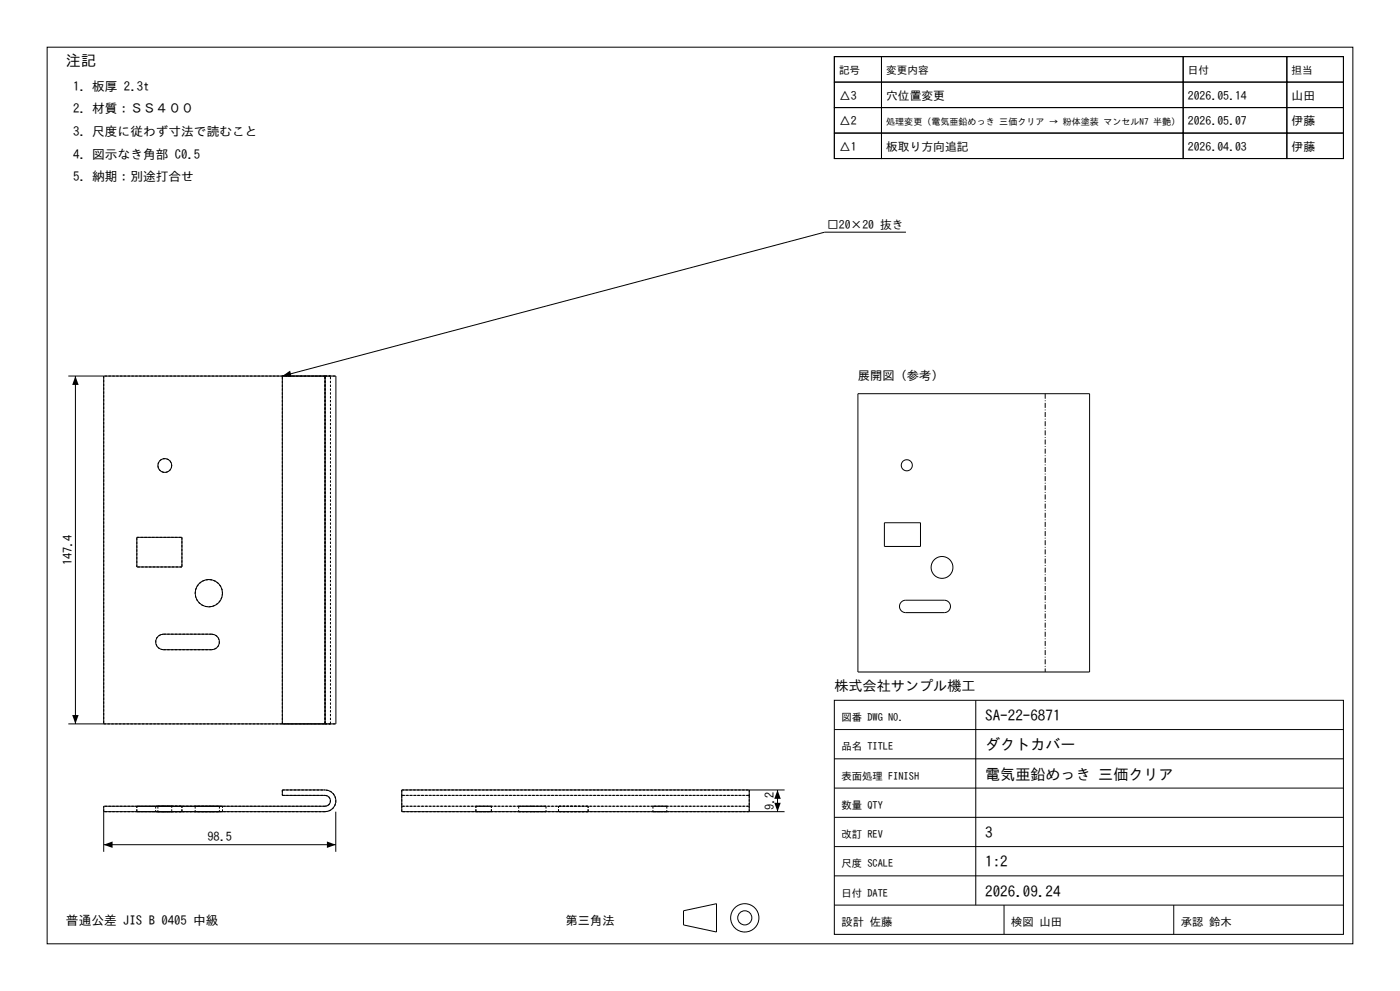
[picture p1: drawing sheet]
<svg xmlns="http://www.w3.org/2000/svg" width="420mm" height="297mm" viewBox="0 0 420 297" stroke-linecap="round" stroke-linejoin="round" font-family="sans-serif">
<g fill="none" stroke="#000" stroke-width=".3">
<path d="M14.1 14.1h391.8v268.8h-391.8zM250.3 17h14.1v7.6h-14.1zM250.3 17h152.7v30.5h-152.7zM264.4 17h90.5v7.6h-90.5zM354.9 17h31.2v7.6h-31.2zM386.1 17h16.9v7.6h-16.9zM250.3 24.6h14.1v7.6h-14.1zM250.3 32.2h14.1v7.7h-14.1zM250.3 39.9h14.1v7.6h-14.1zM264.4 24.6h90.5v7.6h-90.5zM264.4 32.2h90.5v7.7h-90.5zM264.4 39.9h90.5v7.6h-90.5z"/>
<path d="M354.9 24.6h31.2v7.6h-31.2zM354.9 32.2h31.2v7.7h-31.2zM354.9 39.9h31.2v7.6h-31.2zM386.1 24.6h16.9v7.6h-16.9zM386.1 32.2h16.9v7.7h-16.9zM386.1 39.9h16.9v7.6h-16.9zM271.8 69.6h-24.4l-162.7 43.1v104.3M20.5 112.7h77M22.6 112.7v104.3M31.1 112.7v104.3M97.5 112.7h3.3v104.3h-3.3M97.5 112.7v104.3"/>
<path d="M257.4 118h69.5v83.4h-69.5zM265.3 156.7h10.8v7.1h-10.8zM41 161h13.6v8.9h-13.6zM47.5 190.6l1.5-.5h14.5a2.33 2.33 0 0 1 2.3 2.3 2.33 2.33 0 0 1-2.3 2.3h-14.5a2.33 2.33 0 0 1-2.2-1.5 2.33 2.33 0 0 1 .7-2.6zM270.4 180.4l1.3-.5h11.6a1.86 1.86 0 0 1 1.8 1.8 1.86 1.86 0 0 1-1.8 1.9h-11.6a1.86 1.86 0 0 1-1.7-1.1 1.86 1.86 0 0 1 .4-2.1zM20.5 217h77M250.3 209.9h152.7v70.1h-152.7zM250.3 218.6h152.7M292.7 209.9v61.4M224.8 236.8v6.5M233.3 236.8v6.5M235.4 236.8h-114.9v6.5h114.9"/>
<path d="M250.3 236.2h152.7M250.3 227.4h152.7M31.1 243.3h66.4a3.3 3.3 0 0 0 3.3-3.3 3.3 3.3 0 0 0-3.3-3.2h-12.8v1.6h12.8a1.63 1.63 0 0 1 1.6 1.6 1.63 1.63 0 0 1-1.6 1.6h-66.4v13.7M31.1 253.2h69.6M100.7 243.3v12M250.3 253.7h152.7M250.3 245h152.7M205.1 273l9.8-2.2v8.5l-9.8-2.1zM250.3 271.3h152.7M250.3 262.5h152.7M301.2 271.3v8.7M352.1 271.3v8.7"/>
<circle cx="49.4" cy="139.5" r="2.08"/>
<circle cx="272" cy="139.4" r="1.66"/>
<circle cx="62.7" cy="177.8" r="4.1"/>
<circle cx="282.6" cy="170.1" r="3.3"/>
<circle cx="223.4" cy="275.1" r="4.2"/>
<circle cx="223.4" cy="275.1" r="2.12"/>
</g>
<g fill="none" stroke="#000" stroke-width=".3" stroke-dasharray=".7 .4" stroke-linecap="butt">
<path d="M31.1 112.7v104.3M84.7 112.7h12.8M97.5 112.7h-66.4M97.5 112.7h-12.8M97.5 112.7h3.3M97.5 112.7h1.6M97.5 112.7v104.3M99.1 112.7h-1.6M51.5 139.5a2.08 2.08 0 0 1-2.9 1.9 2.08 2.08 0 0 1-.6-3.4 2.08 2.08 0 0 1 3.4 .8l.1 .7M41 161h13.6M41 169.9v-8.9M54.6 161v8.9"/>
<path d="M54.6 169.9h-13.6M66.7 177.8a4.1 4.1 0 0 1-5.8 3.7 4.1 4.1 0 0 1-.9-6.9 4.1 4.1 0 0 1 6.6 2.1l.1 1.1M49 194.7a2.33 2.33 0 0 1-2.3-2.3 2.33 2.33 0 0 1 2.3-2.3M49 194.7h14.5M63.5 190.1h-14.5M63.5 190.1a2.33 2.33 0 0 1 2.3 2.3 2.33 2.33 0 0 1-2.3 2.3M31.1 217h66.4M84.7 217h12.8M84.7 217v-104.3M97.5 217h1.6M97.5 217h-12.8M97.5 217h3.3"/>
<path d="M97.5 217v-104.3M99.1 217h-1.6M99.1 217v-104.3M84.7 236.8h12.8M84.7 236.8v1.6M84.7 238.4h12.8M97.5 238.4a1.63 1.63 0 0 1 1.6 1.6 1.63 1.63 0 0 1-1.6 1.6M120.5 238.4v3.2M120.5 236.8v1.6M120.5 236.8h104.3M120.5 238.4h104.3M224.8 236.8v1.6"/>
<path d="M224.8 238.4v3.2M224.8 238.4h-104.3M31.1 243.3v-1.7M41 243.3h13.6M41 241.6h13.6M41 243.3v-1.7M46.7 243.3h2.3M46.7 241.6h2.3M46.7 241.6v1.7M47.4 243.3h4.1M47.4 241.6h4.1M47.4 241.6v1.7"/>
<path d="M49 243.3h-2.3M49 243.3h14.5M49 241.6h-2.3M49 241.6h14.5M51.5 243.3h-4.1M51.5 241.6h-4.1M51.5 243.3v-1.7M54.6 243.3h-13.6M54.6 241.6h-13.6M54.6 243.3v-1.7M58.6 243.3h8.1M58.6 241.6h8.1"/>
<path d="M58.6 241.6v1.7M63.5 243.3h-14.5M63.5 243.3h2.3M63.5 241.6h-14.5M63.5 241.6h2.3M65.8 243.3h-2.3M65.8 241.6h-2.3M65.8 241.6v1.7M66.7 243.3h-8.1M66.7 241.6h-8.1M66.7 243.3v-1.7M97.5 243.3h-66.4"/>
<path d="M97.5 241.6h-66.4M97.5 243.3a3.3 3.3 0 0 0 3.3-3.3 3.3 3.3 0 0 0-3.3-3.2M120.5 243.3v-1.7M120.5 241.6h104.3M142.8 243.3h4.6M142.8 241.6h4.6M142.8 243.3v-1.7M147.4 243.3h-4.6M147.4 241.6h-4.6M147.4 243.3v-1.7M155.6 243.3h8.2M155.6 241.6h8.2"/>
<path d="M155.6 241.6v1.7M159.7 243.3h-4.1M159.7 241.6h-4.1M163.8 243.3h-4.1M163.8 241.6h-4.1M163.8 241.6v1.7M167.6 243.3h8.8M167.6 241.6h8.8M167.6 243.3v-1.7M176.4 243.3h-8.8M176.4 241.6h-8.8M176.4 243.3v-1.7"/>
<path d="M195.9 243.3h4.1M195.9 241.6h4.1M195.9 241.6v1.7M198 243.3h-2.1M198 241.6h-2.1M200 243.3h-2M200 241.6h-2M200 241.6v1.7M224.8 243.3v-1.7M224.8 243.3h-104.3M224.8 241.6h-104.3"/>
</g>
<path d="M22.6 112.7l1 2.7h-1.9zM84.7 112.7l2.3-1.6 .5 1.9zM21.7 214.3h1.9l-1 2.7zM233.3 236.8l.9 2.6h-1.9zM31.1 253.2l2.7-1v1.9zM98.1 252.2l2.6 1-2.6 .9zM232.3 240.6h1.9l-.9 2.7z" fill="#000"/>
<path d="M313.6 118v83.4" fill="none" stroke="#000" stroke-width=".3" stroke-dasharray="1.5 .5 .2 .5" stroke-linecap="butt"/>
<g font-size="4.5">
<text x="19.8" y="19.8">注記</text>
<text x="295.6" y="216.1">SA-22-6871</text>
<text x="295.6" y="224.9">ダクトカバー</text>
<text x="295.6" y="233.6">電気亜鉛めっき 三価クリア</text>
<text x="295.6" y="251.2">3</text>
<text x="295.6" y="259.9">1:2</text>
<text x="295.6" y="268.7">2026.09.24</text>
</g>
<text font-size="4.2" x="250.3" y="207.1">株式会社サンプル機工</text>
<g font-size="3.8">
<text x="21.9" y="27.2">1. 板厚 2.3t</text>
<text x="21.9" y="33.9">2. 材質：ＳＳ４００</text>
<text x="21.9" y="40.7">3. 尺度に従わず寸法で読むこと</text>
<text x="21.9" y="47.5">4. 図示なき角部 C0.5</text>
<text x="21.9" y="54.3">5. 納期：別途打合せ</text>
<text x="19.8" y="277.2">普通公差 JIS B 0405 中級</text>
</g>
<g font-size="3.7">
<text x="257.4" y="113.8">展開図（参考）</text>
<text x="21.6" y="169.4" transform="rotate(-90 21.6 169.4)">147.4</text>
<text x="232.3" y="242.8" transform="rotate(-90 232.3 242.8)">9.2</text>
<text x="62.2" y="252.2">98.5</text>
<text x="169.7" y="277.2">第三角法</text>
</g>
<g font-size="3.5">
<text x="251.7" y="30">△3</text>
<text x="265.9" y="30">穴位置変更</text>
<text x="356.4" y="30">2026.05.14</text>
<text x="387.5" y="30">山田</text>
<text x="251.7" y="37.6">△2</text>
<text x="356.4" y="37.6">2026.05.07</text>
<text x="387.5" y="37.6">伊藤</text>
<text x="251.7" y="45.2">△1</text>
<text x="265.9" y="45.2">板取り方向追記</text>
<text x="356.4" y="45.2">2026.04.03</text>
<text x="387.5" y="45.2">伊藤</text>
<text x="248.1" y="68.7">□20×20 抜き</text>
</g>
<g font-size="3.4">
<text x="252.4" y="277.5">設計 佐藤</text>
<text x="303.3" y="277.5">検図 山田</text>
<text x="354.2" y="277.5">承認 鈴木</text>
</g>
<g font-size="3.2">
<text x="251.7" y="22.3">記号</text>
<text x="265.9" y="22.3">変更内容</text>
<text x="356.4" y="22.3">日付</text>
<text x="387.5" y="22.3">担当</text>
</g>
<g font-size="3.1">
<text x="252.4" y="216.1">図番 DWG NO.</text>
<text x="252.4" y="224.9">品名 TITLE</text>
<text x="252.4" y="233.6">表面処理 FINISH</text>
<text x="252.4" y="242.4">数量 QTY</text>
<text x="252.4" y="251.2">改訂 REV</text>
<text x="252.4" y="259.9">尺度 SCALE</text>
<text x="252.4" y="268.7">日付 DATE</text>
</g>
<text font-size="2.7" x="265.9" y="37.6">処理変更（電気亜鉛めっき 三価クリア → 粉体塗装 マンセルN7 半艶）</text>
</svg>
